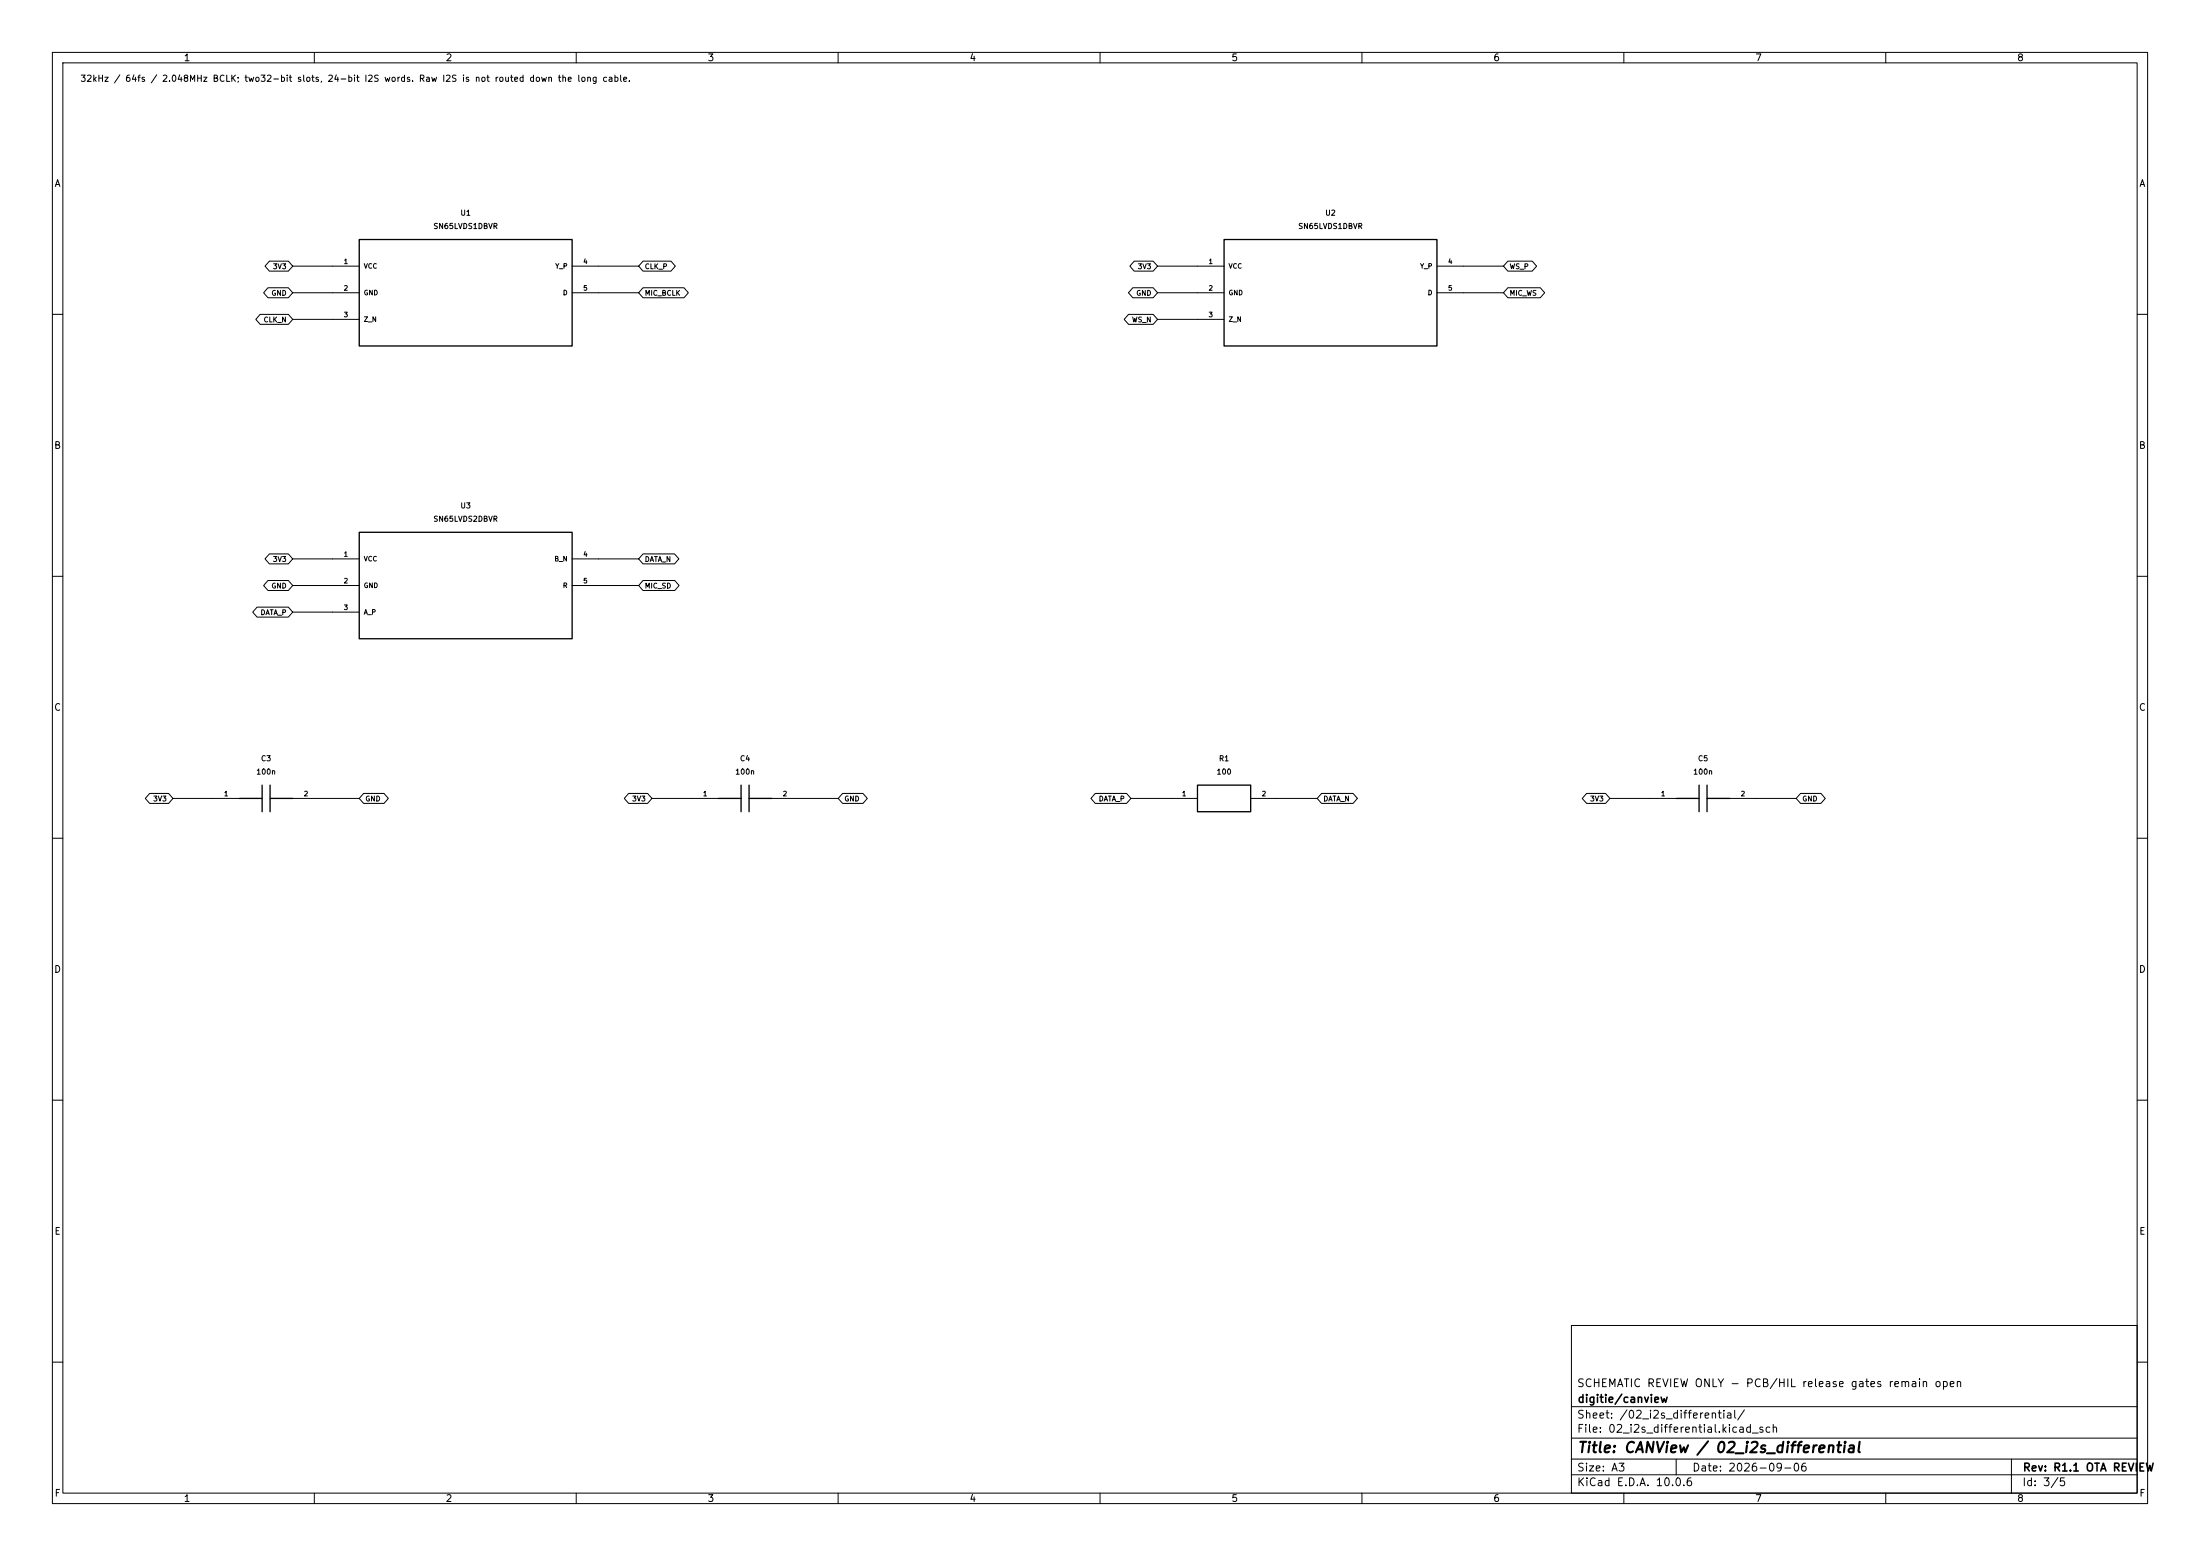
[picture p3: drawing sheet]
(kicad_sch (version 20250114) (generator "eeschema") (generator_version "10.0") (paper "A3") (title_block (title "CANView / 02_i2s_differential") (date "2026-09-06") (rev "R1.1 OTA REVIEW") (company "digitie/canview") (comment 1 "SCHEMATIC REVIEW ONLY - PCB/HIL release gates remain open"))
(lib_symbols (symbol "CANView:CANView_controller-adapter_U1" (pin_names (offset 0.762)) (in_bom yes) (on_board yes)
(property "Reference" "U" (at 0.0000 15.2400 0)  (effects (font (size 1.0 1.0)) ))
(property "Value" "SN65LVDS1DBVR" (at 0.0000 12.7000 0)  (effects (font (size 1.0 1.0)) ))
(property "Footprint" "CANView:Package_TO_SOT_SMD__SOT-23-5" (at 0.0000 0.0000 0) (hide yes) (effects (font (size 1.0 1.0)) ))
(symbol "CANView_controller-adapter_U1_0_1" (rectangle (start -20.32 10.16) (end 20.32 -10.16) (stroke (width 0.254) (type default)) (fill (type background))))
(symbol "CANView_controller-adapter_U1_1_1"
(pin power_in line (at -25.4 5.08 0) (length 5.08) (name "VCC" (effects (font (size 0.9 0.9)) )) (number "1" (effects (font (size 0.9 0.9)) )))
(pin power_in line (at -25.4 0.0 0) (length 5.08) (name "GND" (effects (font (size 0.9 0.9)) )) (number "2" (effects (font (size 0.9 0.9)) )))
(pin output line (at -25.4 -5.08 0) (length 5.08) (name "Z_N" (effects (font (size 0.9 0.9)) )) (number "3" (effects (font (size 0.9 0.9)) )))
(pin output line (at 25.4 5.08 180) (length 5.08) (name "Y_P" (effects (font (size 0.9 0.9)) )) (number "4" (effects (font (size 0.9 0.9)) )))
(pin input line (at 25.4 0.0 180) (length 5.08) (name "D" (effects (font (size 0.9 0.9)) )) (number "5" (effects (font (size 0.9 0.9)) )))))
(symbol "CANView:CANView_controller-adapter_C3" (pin_names (offset 0.762) (hide yes)) (in_bom yes) (on_board yes)
(property "Reference" "C" (at 0.0000 7.6200 0)  (effects (font (size 1.0 1.0)) ))
(property "Value" "100n" (at 0.0000 5.0800 0)  (effects (font (size 1.0 1.0)) ))
(property "Footprint" "CANView:Capacitor_SMD__C_0402_1005Metric" (at 0.0000 0.0000 0) (hide yes) (effects (font (size 1.0 1.0)) ))
(symbol "CANView_controller-adapter_C3_0_1" (polyline (pts (xy -0.762 -2.54) (xy -0.762 2.54)) (stroke (width 0.254) (type default)) (fill (type none)))(polyline (pts (xy 0.762 -2.54) (xy 0.762 2.54)) (stroke (width 0.254) (type default)) (fill (type none)))(polyline (pts (xy -5.08 0) (xy -0.762 0)) (stroke (width 0.254) (type default)) (fill (type none)))(polyline (pts (xy 0.762 0) (xy 5.08 0)) (stroke (width 0.254) (type default)) (fill (type none))))
(symbol "CANView_controller-adapter_C3_1_1"
(pin passive line (at -10.16 0 0) (length 5.08) (name "1" (effects (font (size 0.9 0.9)) )) (number "1" (effects (font (size 0.9 0.9)) )))
(pin passive line (at 10.16 0 180) (length 5.08) (name "2" (effects (font (size 0.9 0.9)) )) (number "2" (effects (font (size 0.9 0.9)) )))))
(symbol "CANView:CANView_controller-adapter_U2" (pin_names (offset 0.762)) (in_bom yes) (on_board yes)
(property "Reference" "U" (at 0.0000 15.2400 0)  (effects (font (size 1.0 1.0)) ))
(property "Value" "SN65LVDS1DBVR" (at 0.0000 12.7000 0)  (effects (font (size 1.0 1.0)) ))
(property "Footprint" "CANView:Package_TO_SOT_SMD__SOT-23-5" (at 0.0000 0.0000 0) (hide yes) (effects (font (size 1.0 1.0)) ))
(symbol "CANView_controller-adapter_U2_0_1" (rectangle (start -20.32 10.16) (end 20.32 -10.16) (stroke (width 0.254) (type default)) (fill (type background))))
(symbol "CANView_controller-adapter_U2_1_1"
(pin power_in line (at -25.4 5.08 0) (length 5.08) (name "VCC" (effects (font (size 0.9 0.9)) )) (number "1" (effects (font (size 0.9 0.9)) )))
(pin power_in line (at -25.4 0.0 0) (length 5.08) (name "GND" (effects (font (size 0.9 0.9)) )) (number "2" (effects (font (size 0.9 0.9)) )))
(pin output line (at -25.4 -5.08 0) (length 5.08) (name "Z_N" (effects (font (size 0.9 0.9)) )) (number "3" (effects (font (size 0.9 0.9)) )))
(pin output line (at 25.4 5.08 180) (length 5.08) (name "Y_P" (effects (font (size 0.9 0.9)) )) (number "4" (effects (font (size 0.9 0.9)) )))
(pin input line (at 25.4 0.0 180) (length 5.08) (name "D" (effects (font (size 0.9 0.9)) )) (number "5" (effects (font (size 0.9 0.9)) )))))
(symbol "CANView:CANView_controller-adapter_C4" (pin_names (offset 0.762) (hide yes)) (in_bom yes) (on_board yes)
(property "Reference" "C" (at 0.0000 7.6200 0)  (effects (font (size 1.0 1.0)) ))
(property "Value" "100n" (at 0.0000 5.0800 0)  (effects (font (size 1.0 1.0)) ))
(property "Footprint" "CANView:Capacitor_SMD__C_0402_1005Metric" (at 0.0000 0.0000 0) (hide yes) (effects (font (size 1.0 1.0)) ))
(symbol "CANView_controller-adapter_C4_0_1" (polyline (pts (xy -0.762 -2.54) (xy -0.762 2.54)) (stroke (width 0.254) (type default)) (fill (type none)))(polyline (pts (xy 0.762 -2.54) (xy 0.762 2.54)) (stroke (width 0.254) (type default)) (fill (type none)))(polyline (pts (xy -5.08 0) (xy -0.762 0)) (stroke (width 0.254) (type default)) (fill (type none)))(polyline (pts (xy 0.762 0) (xy 5.08 0)) (stroke (width 0.254) (type default)) (fill (type none))))
(symbol "CANView_controller-adapter_C4_1_1"
(pin passive line (at -10.16 0 0) (length 5.08) (name "1" (effects (font (size 0.9 0.9)) )) (number "1" (effects (font (size 0.9 0.9)) )))
(pin passive line (at 10.16 0 180) (length 5.08) (name "2" (effects (font (size 0.9 0.9)) )) (number "2" (effects (font (size 0.9 0.9)) )))))
(symbol "CANView:CANView_controller-adapter_R1" (pin_names (offset 0.762) (hide yes)) (in_bom yes) (on_board yes)
(property "Reference" "R" (at 0.0000 7.6200 0)  (effects (font (size 1.0 1.0)) ))
(property "Value" "100" (at 0.0000 5.0800 0)  (effects (font (size 1.0 1.0)) ))
(property "Footprint" "CANView:Resistor_SMD__R_0402_1005Metric" (at 0.0000 0.0000 0) (hide yes) (effects (font (size 1.0 1.0)) ))
(symbol "CANView_controller-adapter_R1_0_1" (rectangle (start -5.08 2.54) (end 5.08 -2.54) (stroke (width 0.254) (type default)) (fill (type background))))
(symbol "CANView_controller-adapter_R1_1_1"
(pin passive line (at -10.16 0 0) (length 5.08) (name "1" (effects (font (size 0.9 0.9)) )) (number "1" (effects (font (size 0.9 0.9)) )))
(pin passive line (at 10.16 0 180) (length 5.08) (name "2" (effects (font (size 0.9 0.9)) )) (number "2" (effects (font (size 0.9 0.9)) )))))
(symbol "CANView:CANView_controller-adapter_U3" (pin_names (offset 0.762)) (in_bom yes) (on_board yes)
(property "Reference" "U" (at 0.0000 15.2400 0)  (effects (font (size 1.0 1.0)) ))
(property "Value" "SN65LVDS2DBVR" (at 0.0000 12.7000 0)  (effects (font (size 1.0 1.0)) ))
(property "Footprint" "CANView:Package_TO_SOT_SMD__SOT-23-5" (at 0.0000 0.0000 0) (hide yes) (effects (font (size 1.0 1.0)) ))
(symbol "CANView_controller-adapter_U3_0_1" (rectangle (start -20.32 10.16) (end 20.32 -10.16) (stroke (width 0.254) (type default)) (fill (type background))))
(symbol "CANView_controller-adapter_U3_1_1"
(pin power_in line (at -25.4 5.08 0) (length 5.08) (name "VCC" (effects (font (size 0.9 0.9)) )) (number "1" (effects (font (size 0.9 0.9)) )))
(pin power_in line (at -25.4 0.0 0) (length 5.08) (name "GND" (effects (font (size 0.9 0.9)) )) (number "2" (effects (font (size 0.9 0.9)) )))
(pin input line (at -25.4 -5.08 0) (length 5.08) (name "A_P" (effects (font (size 0.9 0.9)) )) (number "3" (effects (font (size 0.9 0.9)) )))
(pin input line (at 25.4 5.08 180) (length 5.08) (name "B_N" (effects (font (size 0.9 0.9)) )) (number "4" (effects (font (size 0.9 0.9)) )))
(pin output line (at 25.4 0.0 180) (length 5.08) (name "R" (effects (font (size 0.9 0.9)) )) (number "5" (effects (font (size 0.9 0.9)) )))))
(symbol "CANView:CANView_controller-adapter_C5" (pin_names (offset 0.762) (hide yes)) (in_bom yes) (on_board yes)
(property "Reference" "C" (at 0.0000 7.6200 0)  (effects (font (size 1.0 1.0)) ))
(property "Value" "100n" (at 0.0000 5.0800 0)  (effects (font (size 1.0 1.0)) ))
(property "Footprint" "CANView:Capacitor_SMD__C_0402_1005Metric" (at 0.0000 0.0000 0) (hide yes) (effects (font (size 1.0 1.0)) ))
(symbol "CANView_controller-adapter_C5_0_1" (polyline (pts (xy -0.762 -2.54) (xy -0.762 2.54)) (stroke (width 0.254) (type default)) (fill (type none)))(polyline (pts (xy 0.762 -2.54) (xy 0.762 2.54)) (stroke (width 0.254) (type default)) (fill (type none)))(polyline (pts (xy -5.08 0) (xy -0.762 0)) (stroke (width 0.254) (type default)) (fill (type none)))(polyline (pts (xy 0.762 0) (xy 5.08 0)) (stroke (width 0.254) (type default)) (fill (type none))))
(symbol "CANView_controller-adapter_C5_1_1"
(pin passive line (at -10.16 0 0) (length 5.08) (name "1" (effects (font (size 0.9 0.9)) )) (number "1" (effects (font (size 0.9 0.9)) )))
(pin passive line (at 10.16 0 180) (length 5.08) (name "2" (effects (font (size 0.9 0.9)) )) (number "2" (effects (font (size 0.9 0.9)) ))))))
(text "32kHz / 64fs / 2.048MHz BCLK; two32-bit slots, 24-bit I2S words. Raw I2S is not routed down the long cable." (at 15.24 15.24 0) (effects (font (size 1.2 1.2)) (justify left)))
(symbol (lib_id "CANView:CANView_controller-adapter_U1") (at 88.9000 55.8800 0) (unit 1) (in_bom yes) (on_board yes) (dnp no) (property "Reference" "U1" (at 88.9000 40.6400 0)  (effects (font (size 1.0 1.0)) ))(property "Value" "SN65LVDS1DBVR" (at 88.9000 43.1800 0)  (effects (font (size 1.0 1.0)) ))(property "Footprint" "CANView:Package_TO_SOT_SMD__SOT-23-5" (at 88.9000 55.8800 0) (hide yes) (effects (font (size 1.0 1.0)) ))(property "MPN" "SN65LVDS1DBVR" (at 88.9000 55.8800 0) (hide yes) (effects (font (size 1.0 1.0)) ))(property "Specification" "3.3V LVDS endpoint; 100ohm twisted pair; shared ground required" (at 88.9000 55.8800 0) (hide yes) (effects (font (size 1.0 1.0)) ))(property "Source" "sn65lvds1: pp3-4 DBV pin functions, timing tables" (at 88.9000 55.8800 0) (hide yes) (effects (font (size 1.0 1.0)) ))(property "Assembly" "FIT" (at 88.9000 55.8800 0) (hide yes) (effects (font (size 1.0 1.0)) )))
(wire (pts (xy 63.5000 50.8000) (xy 55.8800 50.8000)) (stroke (width 0) (type default)))
(global_label "3V3" (shape bidirectional) (at 55.8800 50.8000 180) (effects (font (size 0.95 0.95)) (justify right)) (property "Intersheetrefs" "${INTERSHEET_REFS}" (at 55.8800 50.8000 0) (hide yes) (effects (font (size 1.0 1.0)) )))
(wire (pts (xy 63.5000 55.8800) (xy 55.8800 55.8800)) (stroke (width 0) (type default)))
(global_label "GND" (shape bidirectional) (at 55.8800 55.8800 180) (effects (font (size 0.95 0.95)) (justify right)) (property "Intersheetrefs" "${INTERSHEET_REFS}" (at 55.8800 55.8800 0) (hide yes) (effects (font (size 1.0 1.0)) )))
(wire (pts (xy 63.5000 60.9600) (xy 55.8800 60.9600)) (stroke (width 0) (type default)))
(global_label "CLK_N" (shape bidirectional) (at 55.8800 60.9600 180) (effects (font (size 0.95 0.95)) (justify right)) (property "Intersheetrefs" "${INTERSHEET_REFS}" (at 55.8800 60.9600 0) (hide yes) (effects (font (size 1.0 1.0)) )))
(wire (pts (xy 114.3000 50.8000) (xy 121.9200 50.8000)) (stroke (width 0) (type default)))
(global_label "CLK_P" (shape bidirectional) (at 121.9200 50.8000 0) (effects (font (size 0.95 0.95)) (justify left)) (property "Intersheetrefs" "${INTERSHEET_REFS}" (at 121.9200 50.8000 0) (hide yes) (effects (font (size 1.0 1.0)) )))
(wire (pts (xy 114.3000 55.8800) (xy 121.9200 55.8800)) (stroke (width 0) (type default)))
(global_label "MIC_BCLK" (shape bidirectional) (at 121.9200 55.8800 0) (effects (font (size 0.95 0.95)) (justify left)) (property "Intersheetrefs" "${INTERSHEET_REFS}" (at 121.9200 55.8800 0) (hide yes) (effects (font (size 1.0 1.0)) )))
(symbol (lib_id "CANView:CANView_controller-adapter_C3") (at 50.8000 152.4000 0) (unit 1) (in_bom yes) (on_board yes) (dnp no) (property "Reference" "C3" (at 50.8000 144.7800 0)  (effects (font (size 1.0 1.0)) ))(property "Value" "100n" (at 50.8000 147.3200 0)  (effects (font (size 1.0 1.0)) ))(property "Footprint" "CANView:Capacitor_SMD__C_0402_1005Metric" (at 50.8000 152.4000 0) (hide yes) (effects (font (size 1.0 1.0)) ))(property "MPN" "GEN-C-0402-100n-16V-X7R" (at 50.8000 152.4000 0) (hide yes) (effects (font (size 1.0 1.0)) ))(property "Specification" "16V; ±10%; X7R; -55..125C; verify effective capacitance under DC bias" (at 50.8000 152.4000 0) (hide yes) (effects (font (size 1.0 1.0)) ))(property "Source" "" (at 50.8000 152.4000 0) (hide yes) (effects (font (size 1.0 1.0)) ))(property "Assembly" "FIT" (at 50.8000 152.4000 0) (hide yes) (effects (font (size 1.0 1.0)) )))
(wire (pts (xy 40.6400 152.4000) (xy 33.0200 152.4000)) (stroke (width 0) (type default)))
(global_label "3V3" (shape bidirectional) (at 33.0200 152.4000 180) (effects (font (size 0.95 0.95)) (justify right)) (property "Intersheetrefs" "${INTERSHEET_REFS}" (at 33.0200 152.4000 0) (hide yes) (effects (font (size 1.0 1.0)) )))
(wire (pts (xy 60.9600 152.4000) (xy 68.5800 152.4000)) (stroke (width 0) (type default)))
(global_label "GND" (shape bidirectional) (at 68.5800 152.4000 0) (effects (font (size 0.95 0.95)) (justify left)) (property "Intersheetrefs" "${INTERSHEET_REFS}" (at 68.5800 152.4000 0) (hide yes) (effects (font (size 1.0 1.0)) )))
(symbol (lib_id "CANView:CANView_controller-adapter_U2") (at 254.0000 55.8800 0) (unit 1) (in_bom yes) (on_board yes) (dnp no) (property "Reference" "U2" (at 254.0000 40.6400 0)  (effects (font (size 1.0 1.0)) ))(property "Value" "SN65LVDS1DBVR" (at 254.0000 43.1800 0)  (effects (font (size 1.0 1.0)) ))(property "Footprint" "CANView:Package_TO_SOT_SMD__SOT-23-5" (at 254.0000 55.8800 0) (hide yes) (effects (font (size 1.0 1.0)) ))(property "MPN" "SN65LVDS1DBVR" (at 254.0000 55.8800 0) (hide yes) (effects (font (size 1.0 1.0)) ))(property "Specification" "3.3V LVDS endpoint; 100ohm twisted pair; shared ground required" (at 254.0000 55.8800 0) (hide yes) (effects (font (size 1.0 1.0)) ))(property "Source" "sn65lvds1: pp3-4 DBV pin functions, timing tables" (at 254.0000 55.8800 0) (hide yes) (effects (font (size 1.0 1.0)) ))(property "Assembly" "FIT" (at 254.0000 55.8800 0) (hide yes) (effects (font (size 1.0 1.0)) )))
(wire (pts (xy 228.6000 50.8000) (xy 220.9800 50.8000)) (stroke (width 0) (type default)))
(global_label "3V3" (shape bidirectional) (at 220.9800 50.8000 180) (effects (font (size 0.95 0.95)) (justify right)) (property "Intersheetrefs" "${INTERSHEET_REFS}" (at 220.9800 50.8000 0) (hide yes) (effects (font (size 1.0 1.0)) )))
(wire (pts (xy 228.6000 55.8800) (xy 220.9800 55.8800)) (stroke (width 0) (type default)))
(global_label "GND" (shape bidirectional) (at 220.9800 55.8800 180) (effects (font (size 0.95 0.95)) (justify right)) (property "Intersheetrefs" "${INTERSHEET_REFS}" (at 220.9800 55.8800 0) (hide yes) (effects (font (size 1.0 1.0)) )))
(wire (pts (xy 228.6000 60.9600) (xy 220.9800 60.9600)) (stroke (width 0) (type default)))
(global_label "WS_N" (shape bidirectional) (at 220.9800 60.9600 180) (effects (font (size 0.95 0.95)) (justify right)) (property "Intersheetrefs" "${INTERSHEET_REFS}" (at 220.9800 60.9600 0) (hide yes) (effects (font (size 1.0 1.0)) )))
(wire (pts (xy 279.4000 50.8000) (xy 287.0200 50.8000)) (stroke (width 0) (type default)))
(global_label "WS_P" (shape bidirectional) (at 287.0200 50.8000 0) (effects (font (size 0.95 0.95)) (justify left)) (property "Intersheetrefs" "${INTERSHEET_REFS}" (at 287.0200 50.8000 0) (hide yes) (effects (font (size 1.0 1.0)) )))
(wire (pts (xy 279.4000 55.8800) (xy 287.0200 55.8800)) (stroke (width 0) (type default)))
(global_label "MIC_WS" (shape bidirectional) (at 287.0200 55.8800 0) (effects (font (size 0.95 0.95)) (justify left)) (property "Intersheetrefs" "${INTERSHEET_REFS}" (at 287.0200 55.8800 0) (hide yes) (effects (font (size 1.0 1.0)) )))
(symbol (lib_id "CANView:CANView_controller-adapter_C4") (at 142.2400 152.4000 0) (unit 1) (in_bom yes) (on_board yes) (dnp no) (property "Reference" "C4" (at 142.2400 144.7800 0)  (effects (font (size 1.0 1.0)) ))(property "Value" "100n" (at 142.2400 147.3200 0)  (effects (font (size 1.0 1.0)) ))(property "Footprint" "CANView:Capacitor_SMD__C_0402_1005Metric" (at 142.2400 152.4000 0) (hide yes) (effects (font (size 1.0 1.0)) ))(property "MPN" "GEN-C-0402-100n-16V-X7R" (at 142.2400 152.4000 0) (hide yes) (effects (font (size 1.0 1.0)) ))(property "Specification" "16V; ±10%; X7R; -55..125C; verify effective capacitance under DC bias" (at 142.2400 152.4000 0) (hide yes) (effects (font (size 1.0 1.0)) ))(property "Source" "" (at 142.2400 152.4000 0) (hide yes) (effects (font (size 1.0 1.0)) ))(property "Assembly" "FIT" (at 142.2400 152.4000 0) (hide yes) (effects (font (size 1.0 1.0)) )))
(wire (pts (xy 132.0800 152.4000) (xy 124.4600 152.4000)) (stroke (width 0) (type default)))
(global_label "3V3" (shape bidirectional) (at 124.4600 152.4000 180) (effects (font (size 0.95 0.95)) (justify right)) (property "Intersheetrefs" "${INTERSHEET_REFS}" (at 124.4600 152.4000 0) (hide yes) (effects (font (size 1.0 1.0)) )))
(wire (pts (xy 152.4000 152.4000) (xy 160.0200 152.4000)) (stroke (width 0) (type default)))
(global_label "GND" (shape bidirectional) (at 160.0200 152.4000 0) (effects (font (size 0.95 0.95)) (justify left)) (property "Intersheetrefs" "${INTERSHEET_REFS}" (at 160.0200 152.4000 0) (hide yes) (effects (font (size 1.0 1.0)) )))
(symbol (lib_id "CANView:CANView_controller-adapter_R1") (at 233.6800 152.4000 0) (unit 1) (in_bom yes) (on_board yes) (dnp no) (property "Reference" "R1" (at 233.6800 144.7800 0)  (effects (font (size 1.0 1.0)) ))(property "Value" "100" (at 233.6800 147.3200 0)  (effects (font (size 1.0 1.0)) ))(property "Footprint" "CANView:Resistor_SMD__R_0402_1005Metric" (at 233.6800 152.4000 0) (hide yes) (effects (font (size 1.0 1.0)) ))(property "MPN" "GEN-R-0402-100-1%" (at 233.6800 152.4000 0) (hide yes) (effects (font (size 1.0 1.0)) ))(property "Specification" "0.1W; 50V; ±1%; ±100ppm/K; -55..155C" (at 233.6800 152.4000 0) (hide yes) (effects (font (size 1.0 1.0)) ))(property "Source" "" (at 233.6800 152.4000 0) (hide yes) (effects (font (size 1.0 1.0)) ))(property "Assembly" "FIT" (at 233.6800 152.4000 0) (hide yes) (effects (font (size 1.0 1.0)) )))
(wire (pts (xy 223.5200 152.4000) (xy 215.9000 152.4000)) (stroke (width 0) (type default)))
(global_label "DATA_P" (shape bidirectional) (at 215.9000 152.4000 180) (effects (font (size 0.95 0.95)) (justify right)) (property "Intersheetrefs" "${INTERSHEET_REFS}" (at 215.9000 152.4000 0) (hide yes) (effects (font (size 1.0 1.0)) )))
(wire (pts (xy 243.8400 152.4000) (xy 251.4600 152.4000)) (stroke (width 0) (type default)))
(global_label "DATA_N" (shape bidirectional) (at 251.4600 152.4000 0) (effects (font (size 0.95 0.95)) (justify left)) (property "Intersheetrefs" "${INTERSHEET_REFS}" (at 251.4600 152.4000 0) (hide yes) (effects (font (size 1.0 1.0)) )))
(symbol (lib_id "CANView:CANView_controller-adapter_U3") (at 88.9000 111.7600 0) (unit 1) (in_bom yes) (on_board yes) (dnp no) (property "Reference" "U3" (at 88.9000 96.5200 0)  (effects (font (size 1.0 1.0)) ))(property "Value" "SN65LVDS2DBVR" (at 88.9000 99.0600 0)  (effects (font (size 1.0 1.0)) ))(property "Footprint" "CANView:Package_TO_SOT_SMD__SOT-23-5" (at 88.9000 111.7600 0) (hide yes) (effects (font (size 1.0 1.0)) ))(property "MPN" "SN65LVDS2DBVR" (at 88.9000 111.7600 0) (hide yes) (effects (font (size 1.0 1.0)) ))(property "Specification" "3.3V LVDS endpoint; 100ohm twisted pair; shared ground required" (at 88.9000 111.7600 0) (hide yes) (effects (font (size 1.0 1.0)) ))(property "Source" "sn65lvds1: pp3-4 DBV pin functions, timing tables" (at 88.9000 111.7600 0) (hide yes) (effects (font (size 1.0 1.0)) ))(property "Assembly" "FIT" (at 88.9000 111.7600 0) (hide yes) (effects (font (size 1.0 1.0)) )))
(wire (pts (xy 63.5000 106.6800) (xy 55.8800 106.6800)) (stroke (width 0) (type default)))
(global_label "3V3" (shape bidirectional) (at 55.8800 106.6800 180) (effects (font (size 0.95 0.95)) (justify right)) (property "Intersheetrefs" "${INTERSHEET_REFS}" (at 55.8800 106.6800 0) (hide yes) (effects (font (size 1.0 1.0)) )))
(wire (pts (xy 63.5000 111.7600) (xy 55.8800 111.7600)) (stroke (width 0) (type default)))
(global_label "GND" (shape bidirectional) (at 55.8800 111.7600 180) (effects (font (size 0.95 0.95)) (justify right)) (property "Intersheetrefs" "${INTERSHEET_REFS}" (at 55.8800 111.7600 0) (hide yes) (effects (font (size 1.0 1.0)) )))
(wire (pts (xy 63.5000 116.8400) (xy 55.8800 116.8400)) (stroke (width 0) (type default)))
(global_label "DATA_P" (shape bidirectional) (at 55.8800 116.8400 180) (effects (font (size 0.95 0.95)) (justify right)) (property "Intersheetrefs" "${INTERSHEET_REFS}" (at 55.8800 116.8400 0) (hide yes) (effects (font (size 1.0 1.0)) )))
(wire (pts (xy 114.3000 106.6800) (xy 121.9200 106.6800)) (stroke (width 0) (type default)))
(global_label "DATA_N" (shape bidirectional) (at 121.9200 106.6800 0) (effects (font (size 0.95 0.95)) (justify left)) (property "Intersheetrefs" "${INTERSHEET_REFS}" (at 121.9200 106.6800 0) (hide yes) (effects (font (size 1.0 1.0)) )))
(wire (pts (xy 114.3000 111.7600) (xy 121.9200 111.7600)) (stroke (width 0) (type default)))
(global_label "MIC_SD" (shape bidirectional) (at 121.9200 111.7600 0) (effects (font (size 0.95 0.95)) (justify left)) (property "Intersheetrefs" "${INTERSHEET_REFS}" (at 121.9200 111.7600 0) (hide yes) (effects (font (size 1.0 1.0)) )))
(symbol (lib_id "CANView:CANView_controller-adapter_C5") (at 325.1200 152.4000 0) (unit 1) (in_bom yes) (on_board yes) (dnp no) (property "Reference" "C5" (at 325.1200 144.7800 0)  (effects (font (size 1.0 1.0)) ))(property "Value" "100n" (at 325.1200 147.3200 0)  (effects (font (size 1.0 1.0)) ))(property "Footprint" "CANView:Capacitor_SMD__C_0402_1005Metric" (at 325.1200 152.4000 0) (hide yes) (effects (font (size 1.0 1.0)) ))(property "MPN" "GEN-C-0402-100n-16V-X7R" (at 325.1200 152.4000 0) (hide yes) (effects (font (size 1.0 1.0)) ))(property "Specification" "16V; ±10%; X7R; -55..125C; verify effective capacitance under DC bias" (at 325.1200 152.4000 0) (hide yes) (effects (font (size 1.0 1.0)) ))(property "Source" "" (at 325.1200 152.4000 0) (hide yes) (effects (font (size 1.0 1.0)) ))(property "Assembly" "FIT" (at 325.1200 152.4000 0) (hide yes) (effects (font (size 1.0 1.0)) )))
(wire (pts (xy 314.9600 152.4000) (xy 307.3400 152.4000)) (stroke (width 0) (type default)))
(global_label "3V3" (shape bidirectional) (at 307.3400 152.4000 180) (effects (font (size 0.95 0.95)) (justify right)) (property "Intersheetrefs" "${INTERSHEET_REFS}" (at 307.3400 152.4000 0) (hide yes) (effects (font (size 1.0 1.0)) )))
(wire (pts (xy 335.2800 152.4000) (xy 342.9000 152.4000)) (stroke (width 0) (type default)))
(global_label "GND" (shape bidirectional) (at 342.9000 152.4000 0) (effects (font (size 0.95 0.95)) (justify left)) (property "Intersheetrefs" "${INTERSHEET_REFS}" (at 342.9000 152.4000 0) (hide yes) (effects (font (size 1.0 1.0)) ))))
